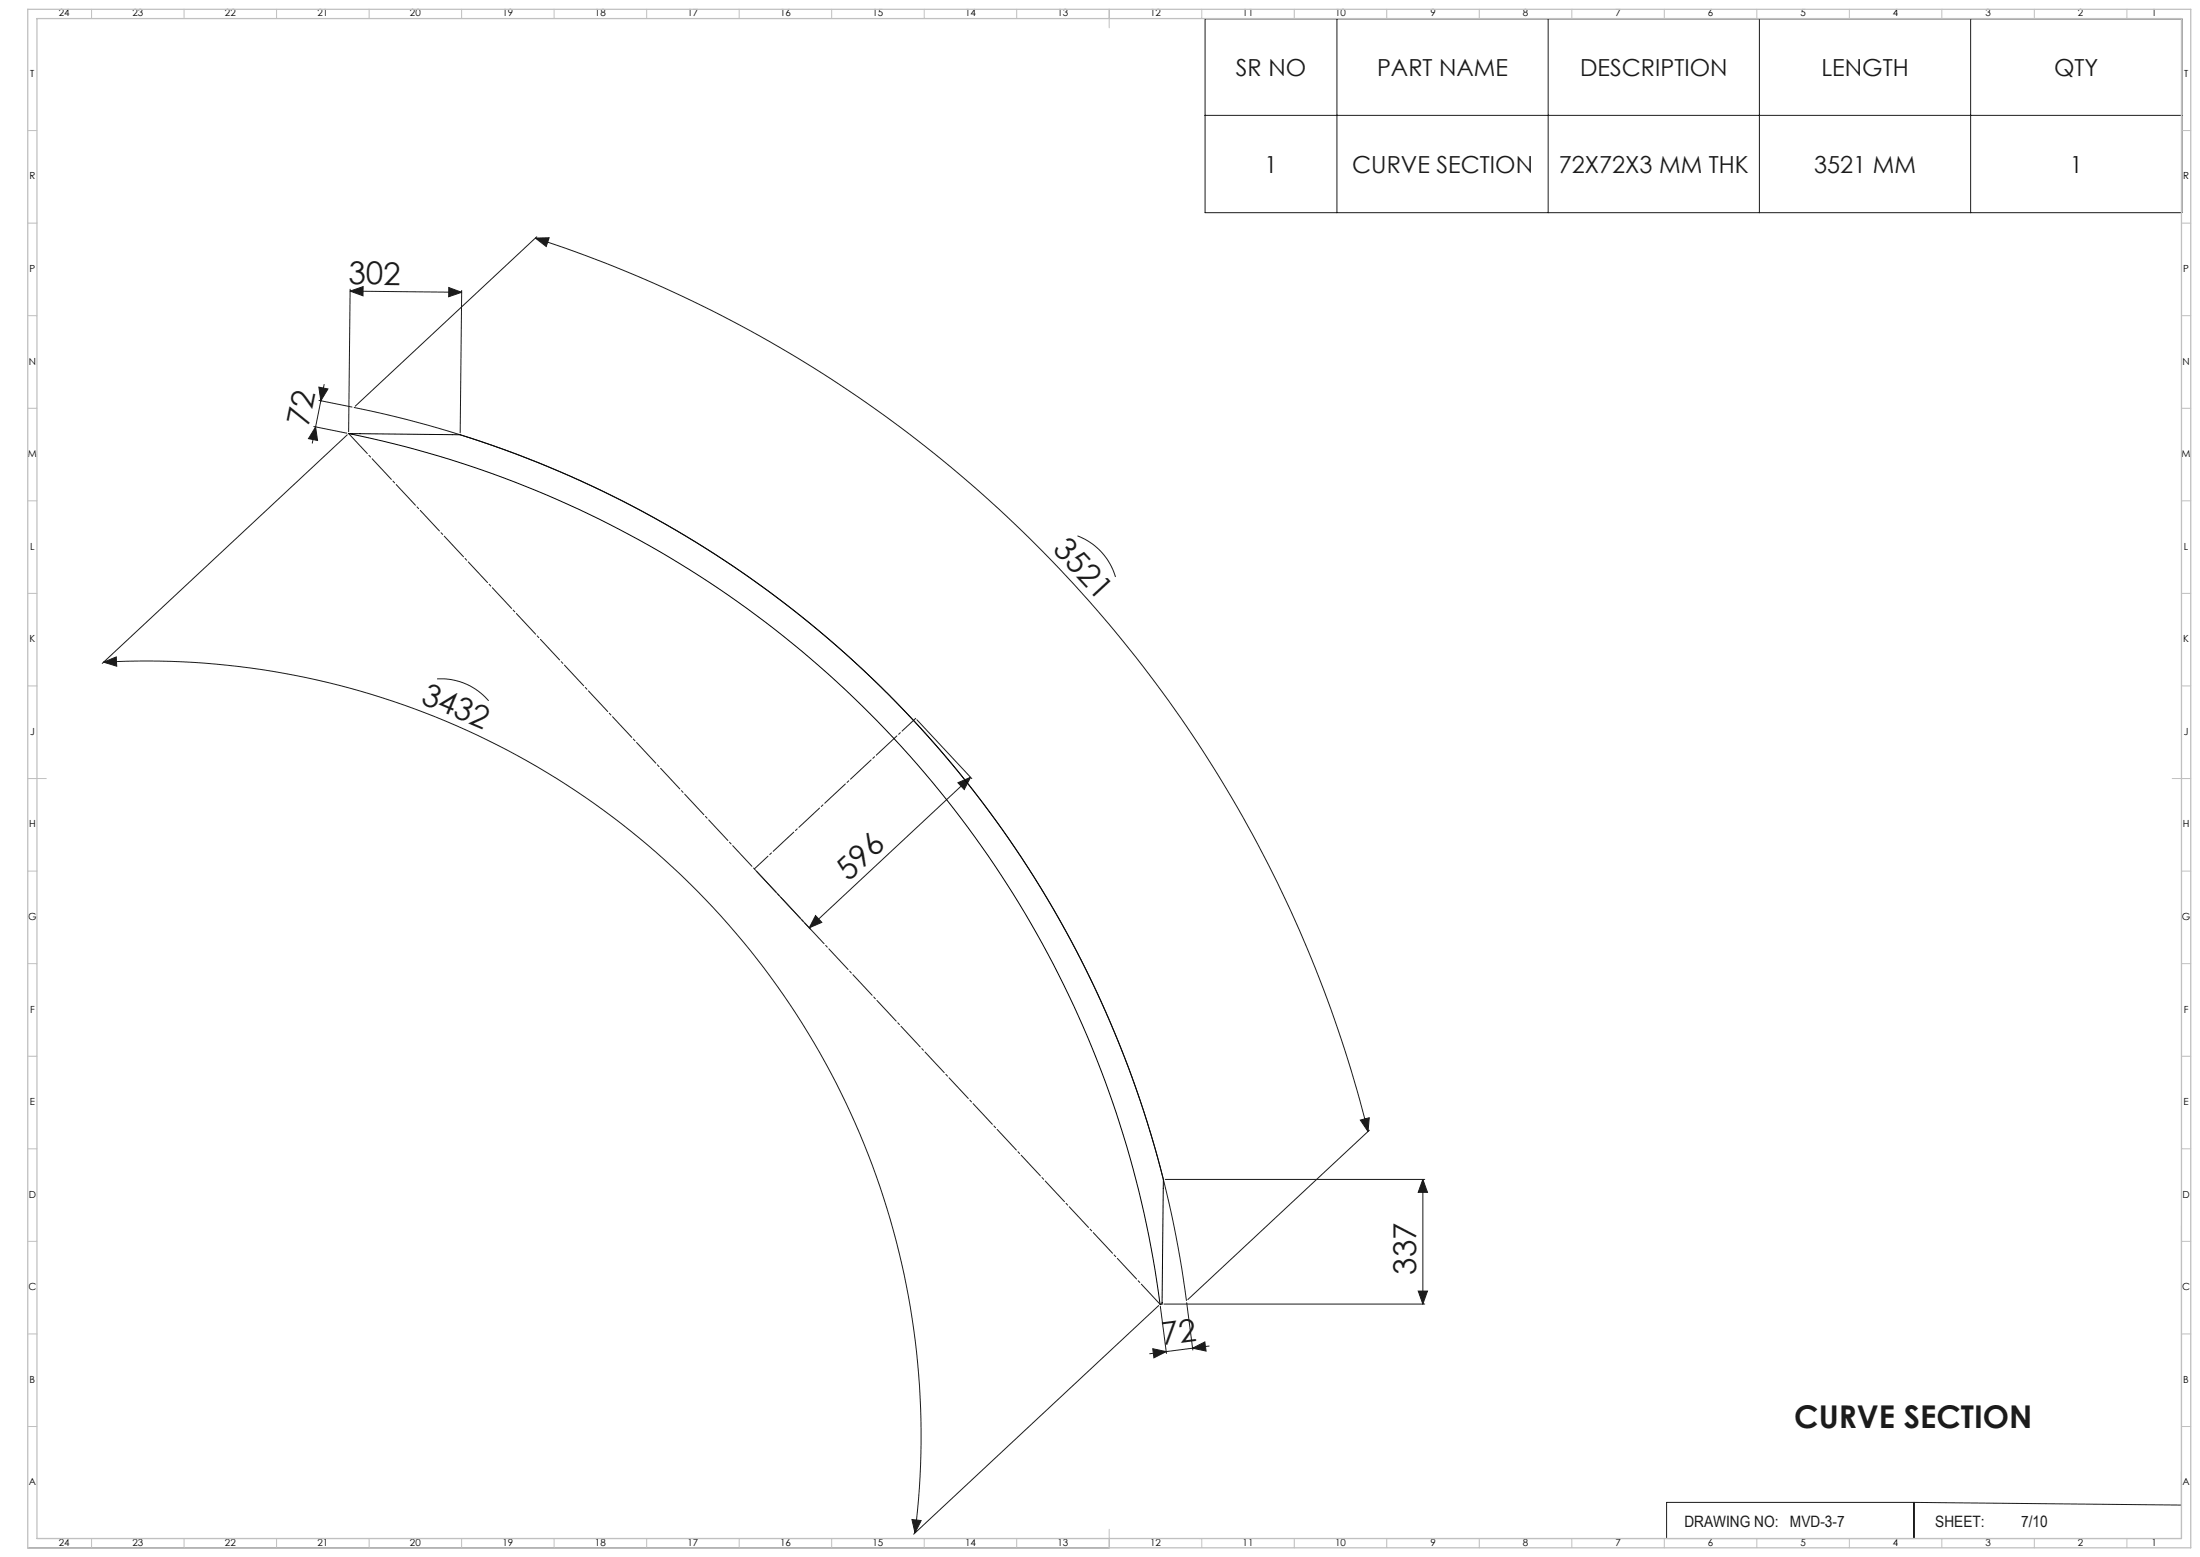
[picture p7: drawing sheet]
<svg xmlns="http://www.w3.org/2000/svg" width="1189mm" height="841mm" viewBox="0 0 1189 841" stroke-linecap="round" stroke-linejoin="round" font-family="sans-serif">
<g fill="none" stroke="#191924" stroke-width=".54">
<path d="M651 10h528v105h-528zM723 10v105M837 10v105M951 10v105M1065 10v105M651 62h528M289 129l8-1-2 5zM289 129a680 680 0 0 1 450 482M290 128l-98 91M189 157l7-2v5zM189 156l-1 77M189 157l61 1"/>
<path d="M243 155l7 3-8 2zM250 157l-1 77M172 209l5 1-4 6zM172 216l18 4M173 216l-2 15M175 208l-2 8M170 230l17 4M171 231l-2 8M171 231l1 7-5-1zM188 235l-133 123M191 220a567 567 0 0 1 450 483M582 289a34 34 0 0 1 21 23"/>
<path d="M56 358l7-3v5zM56 358a419 419 0 0 1 439 470M236 367a34 34 0 0 1 28 12M496 389l29 32M525 420l-88 81M518 423l7-3-4 6zM408 470l30 32M441 495l3 3-7 3zM735 605l5-1-1 7zM740 610l-98 92M630 637h140M769 637v67"/>
<path d="M769 637l2 7h-5zM1179 662v169h-430M766 697h5l-2 7zM626 705l-132 124M627 705l3 26M629 704h141M641 704l4 25M623 729l7 1-6 3zM645 728l6-3 1 5zM653 727l-32 4M1034 812h-133v19M1034 812v19"/>
<path d="M1034 812l145 1M15 836h584M20 831h579M493 821h5l-3 7zM648 831h1"/>
</g>
<path d="M188 234l439 470" fill="none" stroke="#191924" stroke-width=".54" stroke-dasharray="15.2 1.3 1.3 1.3" stroke-dashoffset=".4"/>
<path d="M408 469l87-81" fill="none" stroke="#191924" stroke-width=".54" stroke-dasharray="15.2 1.3 1.3 1.3" stroke-dashoffset="5.2"/>
<g fill="none" stroke="#c0c0c0" stroke-width=".54">
<path d="M49 5v5M99 5v5M149 5v5M199 5v5M249 5v5M299 5v5M349 5v5M399 5v5M449 5v5M499 5v5M549 5v5M599 5v10"/>
<path d="M649 5v5M699 5v5M749 5v5M799 5v5M849 5v5M899 5v5M949 5v5M999 5v5M1049 5v5M1099 5v5M1149 5v5M15 71h5"/>
<path d="M1179 71h5M15 121h5M1179 121h5M15 171h5M1179 171h5M15 221h5M1179 221h5M15 271h5M1179 271h5M15 321h5M1179 321h5M15 371h5"/>
<path d="M1179 371h5M15 421h10M1174 421h10M15 471h5M1179 471h5M15 521h5M1179 521h5M15 571h5M1179 571h5M15 621h5M1179 621h5M15 671h5"/>
<path d="M1179 671h5M15 721h5M1179 721h5M15 771h5M1179 771h5M49 831v5M99 831v5M149 831v5M199 831v5M249 831v5M299 831v5M349 831v5"/>
<path d="M399 831v5M449 831v5M499 831v5M549 831v5M599 826v10M649 831v5M699 831v5M749 831v5M799 831v5M849 831v5M899 831v5M949 831v5"/>
<path d="M999 831v5M1049 831v5M1099 831v5M1149 831v5"/>
</g>
<path d="M15 5h1169v831h-1169zM20 10h1159v821h-1159z" fill="none" stroke="#c0c0c0" stroke-width=".7"/>
<g fill="#191924">
<path d="M735 605l5-1-1 7zM289 129l8-1-2 5z"/>
<path d="M623 729l7 1-6 3zM645 728l6-3 1 5z"/>
<path d="M441 495l3 3-7 3zM518 423l7-3-4 6z"/>
<path d="M171 231l1 7-5-1zM172 209l5 1-4 6z"/>
<path d="M493 821h5l-3 7zM56 358l7-3v5z"/>
<path d="M243 155l7 3-8 2zM189 157l7-2v5z"/>
<path d="M766 697h5l-2 7zM769 637l2 7h-5z"/>
</g>
<path d="M188 234l60 1a565 565 0 0 1 381 403l-1 66-1 1a553 553 0 0 0-439-471z" fill="none" stroke="#000" stroke-width=".54"/>
<g font-size="16.9" fill="#191924">
<text x="188" y="154" transform="rotate(1 188 154)">302</text>
<text x="167" y="231" transform="rotate(-79 167 231)">72</text>
<text x="568" y="297" transform="rotate(47 568 297)">3521</text>
<text x="227" y="380" transform="rotate(23 227 380)">3432</text>
<text x="459" y="476" transform="rotate(-43 459 476)">596</text>
<text x="765" y="689" transform="rotate(-90 765 689)">337</text>
<text x="629" y="727" transform="rotate(-7 629 727)">72</text>
<text x="970" y="771">CURVE SECTION</text>
</g>
<g font-size="12.7" fill="#191924">
<text x="668" y="41">SR NO</text>
<text x="744" y="41">PART NAME</text>
<text x="854" y="41">DESCRIPTION</text>
<text x="984" y="41">LENGTH</text>
<text x="1110" y="41">QTY</text>
<text x="683" y="93">1</text>
<text x="731" y="93">CURVE SECTION</text>
<text x="843" y="93">72X72X3 MM THK</text>
<text x="980" y="93">3521 MM</text>
<text x="1119" y="93">1</text>
</g>
<g font-size="8.5" fill="#191924">
<text x="910" y="825">DRAWING NO:</text>
<text x="967" y="825">MVD-3-7</text>
<text x="1046" y="825">SHEET:</text>
<text x="1092" y="825">7/10</text>
</g>
<g font-size="5.3">
<text x="32" y="9">24</text>
<text x="72" y="9">23</text>
<text x="122" y="9">22</text>
<text x="172" y="9">21</text>
<text x="222" y="9">20</text>
<text x="272" y="9">19</text>
<text x="322" y="9">18</text>
<text x="372" y="9">17</text>
<text x="422" y="9">16</text>
<text x="472" y="9">15</text>
<text x="522" y="9">14</text>
<text x="572" y="9">13</text>
<text x="622" y="9">12</text>
<text x="672" y="9">11</text>
<text x="722" y="9">10</text>
<text x="773" y="9">9</text>
<text x="823" y="9">8</text>
<text x="873" y="9">7</text>
<text x="923" y="9">6</text>
<text x="973" y="9">5</text>
<text x="1023" y="9">4</text>
<text x="1073" y="9">3</text>
<text x="1123" y="9">2</text>
<text x="1163" y="9">1</text>
<text x="16" y="42">T</text>
<text x="1180" y="42">T</text>
<text x="16" y="97">R</text>
<text x="1180" y="97">R</text>
<text x="16" y="147">P</text>
<text x="1180" y="147">P</text>
<text x="16" y="197">N</text>
<text x="1180" y="197">N</text>
<text x="15" y="247">M</text>
<text x="1179" y="247">M</text>
<text x="16" y="297">L</text>
<text x="1180" y="297">L</text>
<text x="16" y="347">K</text>
<text x="1180" y="347">K</text>
<text x="16" y="397">J</text>
<text x="1180" y="397">J</text>
<text x="16" y="447">H</text>
<text x="1180" y="447">H</text>
<text x="15" y="497">G</text>
<text x="1179" y="497">G</text>
<text x="16" y="547">F</text>
<text x="1180" y="547">F</text>
<text x="16" y="597">E</text>
<text x="1180" y="597">E</text>
<text x="16" y="647">D</text>
<text x="1180" y="647">D</text>
<text x="15" y="697">C</text>
<text x="1179" y="697">C</text>
<text x="16" y="747">B</text>
<text x="1180" y="747">B</text>
<text x="16" y="802">A</text>
<text x="1180" y="802">A</text>
<text x="32" y="835">24</text>
<text x="72" y="835">23</text>
<text x="122" y="835">22</text>
<text x="172" y="835">21</text>
<text x="222" y="835">20</text>
<text x="272" y="835">19</text>
<text x="322" y="835">18</text>
<text x="372" y="835">17</text>
<text x="422" y="835">16</text>
<text x="472" y="835">15</text>
<text x="522" y="835">14</text>
<text x="572" y="835">13</text>
<text x="622" y="835">12</text>
<text x="672" y="835">11</text>
<text x="722" y="835">10</text>
<text x="773" y="835">9</text>
<text x="823" y="835">8</text>
<text x="873" y="835">7</text>
<text x="923" y="835">6</text>
<text x="973" y="835">5</text>
<text x="1023" y="835">4</text>
<text x="1073" y="835">3</text>
<text x="1123" y="835">2</text>
<text x="1163" y="835">1</text>
</g>
</svg>
